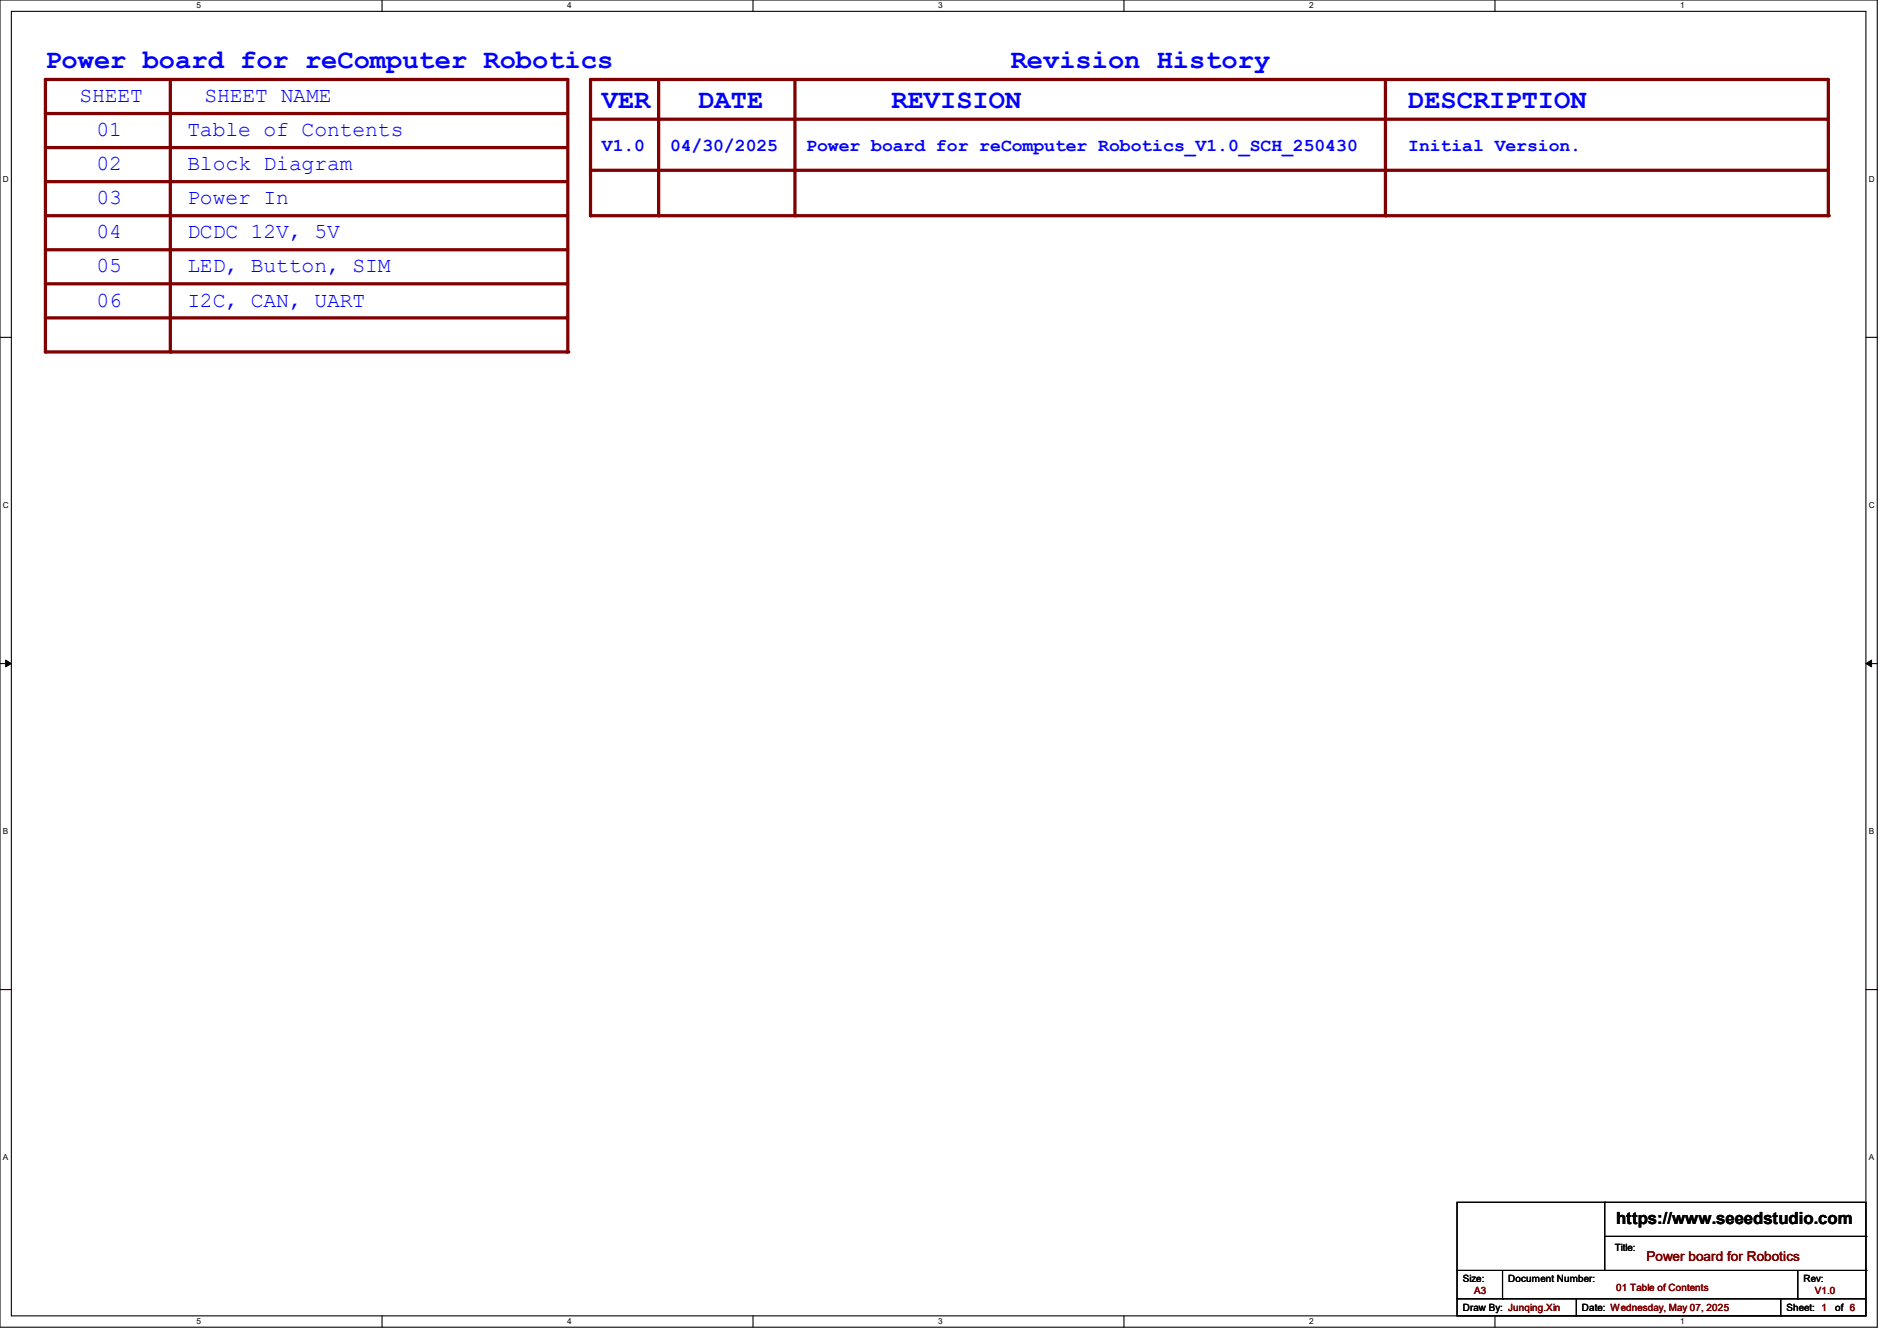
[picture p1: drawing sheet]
<svg xmlns="http://www.w3.org/2000/svg" width="297mm" height="210mm" viewBox="0 0 297 210" stroke-linecap="round" stroke-linejoin="round" font-family="sans-serif">
<path d="M0 0h293.9v207.9h-293.9zM1.8 1.8h290.3v204.3h-290.3z" fill="none" stroke="#000" stroke-width=".17"/>
<g fill="#fff">
<path d="M30.8 .2h.7v1.4h-.7z"/>
<path d="M30.8 206.2h.7v1.4h-.7z"/>
</g>
<path d="M59.8 0v1.8M59.8 206.1v1.8" fill="none" stroke="#000" stroke-width=".17"/>
<g fill="#fff">
<path d="M88.8 .2h.7v1.4h-.7z"/>
<path d="M88.8 206.2h.7v1.4h-.7z"/>
</g>
<path d="M117.9 0v1.8M117.9 206.1v1.8" fill="none" stroke="#000" stroke-width=".17"/>
<g fill="#fff">
<path d="M146.9 .2h.7v1.4h-.7z"/>
<path d="M146.9 206.2h.7v1.4h-.7z"/>
</g>
<path d="M176 0v1.8M176 206.1v1.8" fill="none" stroke="#000" stroke-width=".17"/>
<g fill="#fff">
<path d="M205 .2h.7v1.4h-.7z"/>
<path d="M205 206.2h.7v1.4h-.7z"/>
</g>
<path d="M234.1 0v1.8M234.1 206.1v1.8" fill="none" stroke="#000" stroke-width=".17"/>
<g fill="#fff">
<path d="M263.1 .2h.6v1.4h-.6z"/>
<path d="M263.1 206.2h.6v1.4h-.6z"/>
<path d="M.5 27.3h.9v1.4h-.9z"/>
<path d="M292.6 27.3h.9v1.4h-.9z"/>
<path d="M.5 78.4h.9v1.4h-.9z"/>
<path d="M292.6 78.4h.9v1.4h-.9z"/>
</g>
<path d="M0 52.8h1.8M292.1 52.8h1.8" fill="none" stroke="#000" stroke-width=".17"/>
<g fill="#fff">
<path d="M.5 129.5h.8v1.4h-.8z"/>
<path d="M292.6 129.5h.8v1.4h-.8z"/>
</g>
<path d="M0 103.9h1.8M292.1 103.9h1.8" fill="none" stroke="#000" stroke-width=".17"/>
<path d="M.9 103.4l.9 .5-.9 .5zM292.1 103.9l.9-.5v1z" fill="#000" stroke="#000" stroke-width=".16"/>
<g fill="#fff">
<path d="M.5 180.5h.8v1.4h-.8z"/>
<path d="M292.6 180.5h.8v1.4h-.8z"/>
</g>
<path d="M0 155h1.8M292.1 155h1.8" fill="none" stroke="#000" stroke-width=".17"/>
<path d="M7.1 12.4h81.6" fill="none" stroke="#800000" stroke-width=".51"/>
<circle cx="88.7" cy="12.4" r=".25" fill="#800000"/>
<path d="M7.1 17.8h81.6" fill="none" stroke="#800000" stroke-width=".51"/>
<circle cx="88.7" cy="17.8" r=".25" fill="#800000"/>
<path d="M7.1 23.1h81.6" fill="none" stroke="#800000" stroke-width=".51"/>
<circle cx="88.7" cy="23.1" r=".25" fill="#800000"/>
<path d="M7.1 28.4h81.6" fill="none" stroke="#800000" stroke-width=".51"/>
<circle cx="88.7" cy="28.4" r=".25" fill="#800000"/>
<path d="M7.1 33.8h81.6" fill="none" stroke="#800000" stroke-width=".51"/>
<circle cx="88.7" cy="33.8" r=".25" fill="#800000"/>
<path d="M7.1 39.1h81.6" fill="none" stroke="#800000" stroke-width=".51"/>
<circle cx="88.7" cy="39.1" r=".25" fill="#800000"/>
<path d="M7.1 44.4h81.6" fill="none" stroke="#800000" stroke-width=".51"/>
<circle cx="88.7" cy="44.4" r=".25" fill="#800000"/>
<path d="M7.1 12.4v42.7" fill="none" stroke="#800000" stroke-width=".51"/>
<circle cx="7.1" cy="55.1" r=".25" fill="#800000"/>
<path d="M26.7 12.4v42.7" fill="none" stroke="#800000" stroke-width=".51"/>
<circle cx="26.7" cy="55.1" r=".25" fill="#800000"/>
<path d="M7.1 49.8h81.6" fill="none" stroke="#800000" stroke-width=".51"/>
<circle cx="88.7" cy="49.8" r=".25" fill="#800000"/>
<path d="M7.1 55.1h81.6" fill="none" stroke="#800000" stroke-width=".51"/>
<circle cx="88.7" cy="55.1" r=".25" fill="#800000"/>
<path d="M88.9 12.4v42.7" fill="none" stroke="#800000" stroke-width=".51"/>
<circle cx="88.9" cy="55.1" r=".25" fill="#800000"/>
<path d="M92.5 12.4h193.6" fill="none" stroke="#800000" stroke-width=".51"/>
<circle cx="286.1" cy="12.4" r=".25" fill="#800000"/>
<path d="M92.5 18.7h193.6" fill="none" stroke="#800000" stroke-width=".51"/>
<circle cx="286.1" cy="18.7" r=".25" fill="#800000"/>
<path d="M92.5 26.7h193.6" fill="none" stroke="#800000" stroke-width=".51"/>
<circle cx="286.1" cy="26.7" r=".25" fill="#800000"/>
<path d="M92.5 12.4v21.4" fill="none" stroke="#800000" stroke-width=".51"/>
<circle cx="92.5" cy="33.8" r=".25" fill="#800000"/>
<path d="M103.1 12.4v21.4" fill="none" stroke="#800000" stroke-width=".51"/>
<circle cx="103.1" cy="33.8" r=".25" fill="#800000"/>
<path d="M124.5 12.4v21.4" fill="none" stroke="#800000" stroke-width=".51"/>
<circle cx="124.5" cy="33.8" r=".25" fill="#800000"/>
<path d="M216.9 12.4v21.4" fill="none" stroke="#800000" stroke-width=".51"/>
<circle cx="216.9" cy="33.8" r=".25" fill="#800000"/>
<path d="M286.3 12.4v21.4" fill="none" stroke="#800000" stroke-width=".51"/>
<circle cx="286.3" cy="33.8" r=".25" fill="#800000"/>
<path d="M92.5 33.8h193.6" fill="none" stroke="#800000" stroke-width=".51"/>
<circle cx="286.1" cy="33.8" r=".25" fill="#800000"/>
<g fill="none" stroke="#000" stroke-width=".17">
<path d="M228.1 188.3h64v17.8h-64zM228.1 199h64M235.2 199v4.4M251.2 188.3h.1M251.2 188.3v10.7M251.2 193.6h40.9M281.5 199v4.4M292.1 199h.1M292.1 193.6h.1M228.1 203.4h.1M228.1 203.4h64M235.2 203.4h.1"/>
<path d="M246.8 206.1h.1M246.8 203.4v2.7M278.8 206.1h.1M278.8 203.4v2.7M281.5 203.4h.1"/>
</g>
<g font-size="4.2" fill="#00f">
<text x="7.1" y="10.7">Power board for reComputer Robotics</text>
<text x="158.2" y="10.7">Revision History</text>
<text x="94.2" y="16.9">VER</text>
<text x="109.3" y="16.9">DATE</text>
<text x="139.6" y="16.9">REVISION</text>
<text x="220.5" y="16.9">DESCRIPTION</text>
</g>
<g font-size="3.3" fill="#00f">
<text x="12.4" y="16">SHEET</text>
<text x="32" y="16">SHEET NAME</text>
<text x="15.1" y="21.3">01</text>
<text x="29.3" y="21.3">Table of Contents</text>
<text x="15.1" y="26.7">02</text>
<text x="29.3" y="26.7">Block Diagram</text>
<text x="15.1" y="32">03</text>
<text x="29.3" y="32">Power In</text>
<text x="15.1" y="37.3">04</text>
<text x="29.3" y="37.3">DCDC 12V, 5V</text>
<text x="15.1" y="42.7">05</text>
<text x="29.3" y="42.7">LED, Button, SIM</text>
<text x="15.1" y="48">06</text>
<text x="29.3" y="48">I2C, CAN, UART</text>
</g>
<g font-size="2.8" fill="#00f">
<text x="94.2" y="23.7">V1.0</text>
<text x="104.9" y="23.7">04/30/2025</text>
<text x="126.2" y="23.7">Power board for reComputer Robotics_V1.0_SCH_250430</text>
<text x="220.5" y="23.7">Initial Version.</text>
</g>
<text font-size="2.6" x="253" y="191.8">https://www.seeedstudio.com</text>
<text font-size="2.1" fill="#800000" x="257.8" y="197.5">Power board for Robotics</text>
<g font-size="1.6">
<text x="252.8" y="196">Title:</text>
<text x="229" y="200.7">Size:</text>
<text x="236.1" y="200.7">Document Number:</text>
<text x="282.4" y="200.7">Rev:</text>
<text x="229" y="205.4">Draw By: Junqing.Xin</text>
<text x="247.7" y="205.4">Date: Wednesday, May 07, 2025</text>
<text x="279.7" y="205.4">Sheet: 1</text>
<text x="287.3" y="205.4">of 6</text>
</g>
<g font-size="1.6" fill="#800000">
<text x="230.8" y="202.7">A3</text>
<text x="253" y="202.2">01 Table of Contents</text>
<text x="284.1" y="202.7">V1.0</text>
</g>
<g font-size="1.3">
<text x="30.8" y="1.3">5</text>
<text x="88.8" y="1.3">4</text>
<text x="146.9" y="1.3">3</text>
<text x="205" y="1.3">2</text>
<text x="263.1" y="1.3">1</text>
<text x=".5" y="28.4">D</text>
<text x="292.6" y="28.4">D</text>
<text x=".5" y="79.5">C</text>
<text x="292.6" y="79.5">C</text>
<text x=".5" y="130.6">B</text>
<text x="292.6" y="130.6">B</text>
<text x=".5" y="181.7">A</text>
<text x="292.6" y="181.7">A</text>
<text x="30.8" y="207.4">5</text>
<text x="88.8" y="207.4">4</text>
<text x="146.9" y="207.4">3</text>
<text x="205" y="207.4">2</text>
<text x="263.1" y="207.4">1</text>
</g>
</svg>
